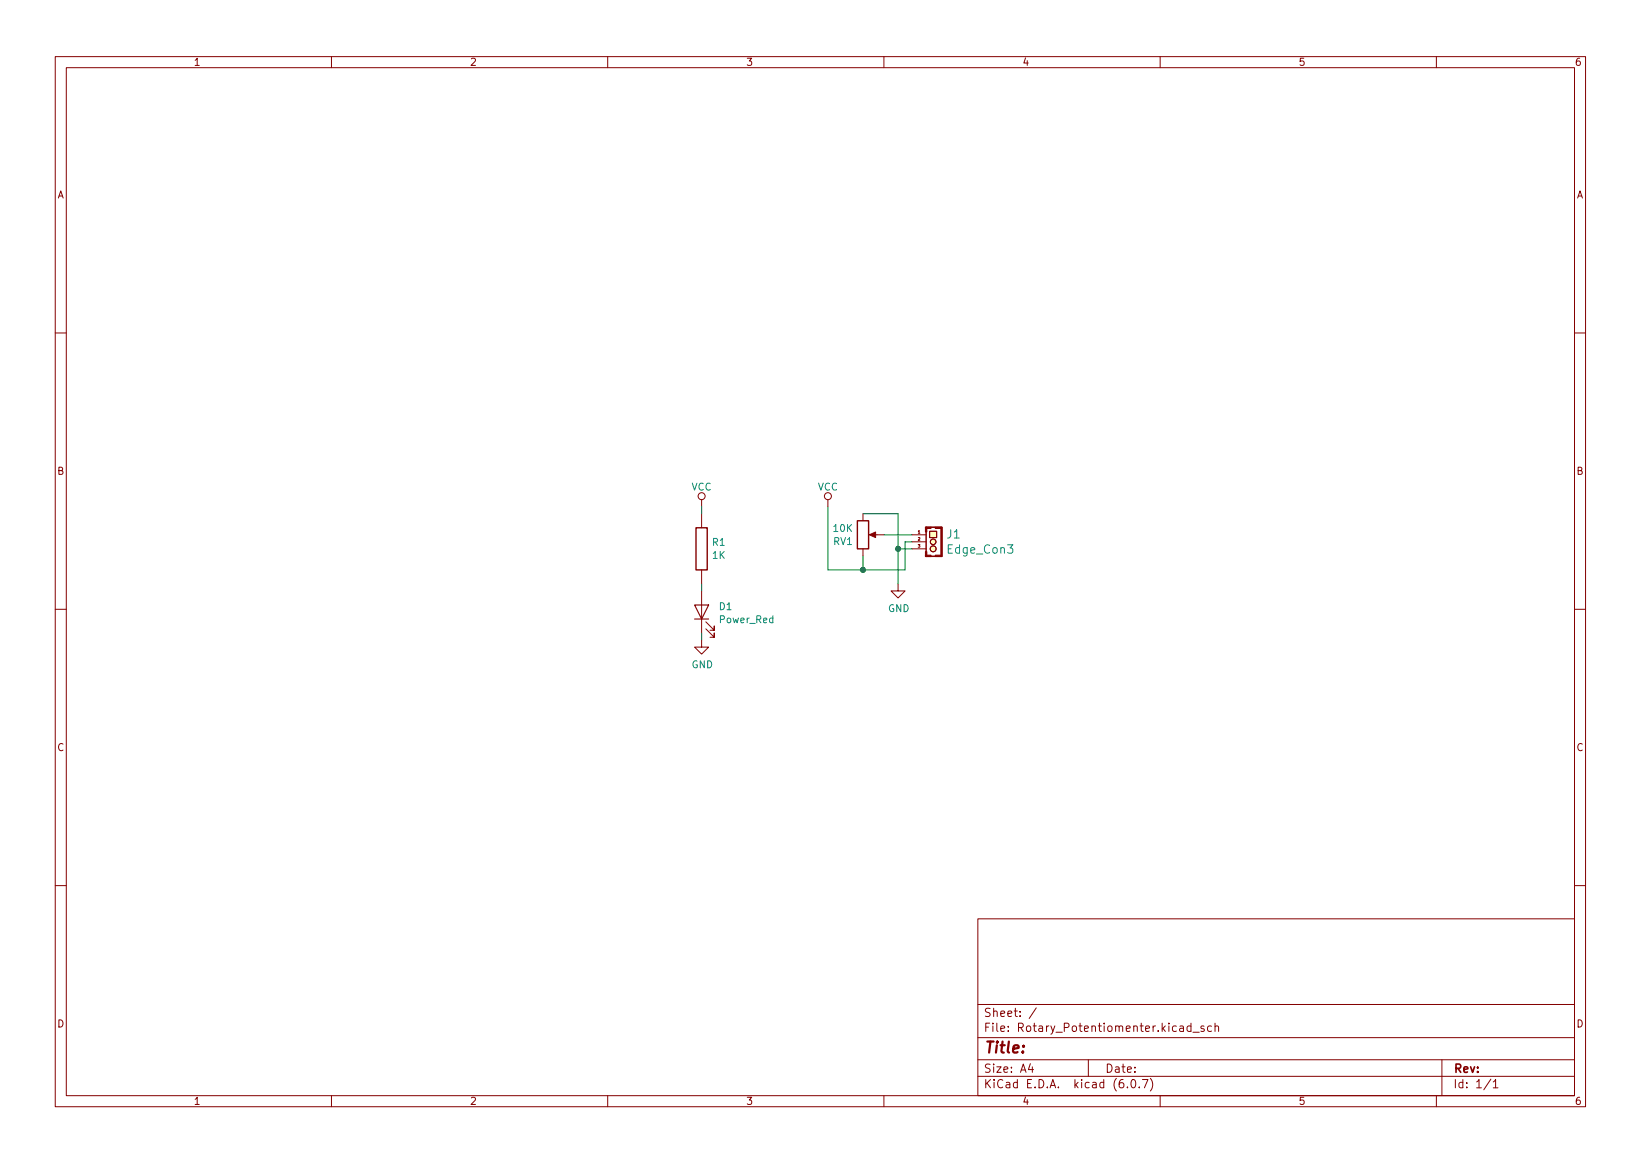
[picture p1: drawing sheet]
<svg xmlns="http://www.w3.org/2000/svg" width="297mm" height="210mm" viewBox="0 0 297 210" stroke-linecap="round" stroke-linejoin="round" font-family="sans-serif">
<g fill="none" stroke="#840000" stroke-width=".18">
<path d="M10 10.2h277v190.1h-277zM12 12.2h273v186.1h-273zM60 10.2v2M110 10.2v2M160 10.2v2M210 10.2v2M260 10.2v2M10 60.2h2M285 60.2h2M127 90.4v1.3M127 93v2.5M149.9 90.4v1.3"/>
<path d="M156.2 93v1.2M156.2 99.3v1.3M157.7 96.8h2.3M165.1 96.8h2.5M165.1 98h2.5M165.1 99.3h2.5M167.6 95.4h2.8v5.3h-2.8zM167.6 96.3v3.5M168.3 96.1h1.2v1.2h-1.2zM10 110.2h2M127 115.8v1.3h1.3l-1.3 1.3-1.3-1.3h1.3M127 103.1v2.6"/>
<path d="M127 106.9v7.6M127.8 113.8l1.5 1.5v-.8v.8h-.8M127.8 112.5l1.5 1.5v-.7v.7h-.8M162.6 105.7v1.2h1.2l-1.2 1.3-1.3-1.3h1.3M285 110.2h2M10 160.2h2M177 166.3h108v32h-108zM285 160.2h2M60 198.3v2M110 198.3v2M160 198.3v2M177 194.8h108"/>
<path d="M177 191.8h108M177 187.8h108M177 181.8h108M186.5 192.5l-.4 1h1M186.9 193v1M187.6 182.4l-1.3 1.9M197 191.8v3M204.1 196.7v.1M204.9 195.4l.2-.1a.8 .8 0 0 1 .5 .8 .8 .8 0 0 1-.5 .7 1 1 0 0 1-.2-1.4zM206.2 196.7v.1M206.8 195.3h1l-.7 1.5M208.2 195.1a1.72 1.72 0 0 1 0 2.3"/>
<path d="M210 198.3v2M215.6 185.7l-.5-.1-.2 .3v.4l.1 .3h.6M215.6 185.1v1.5M215.9 186.8h1.2M217.9 185.7l-.3-.1-.2 .2v.3l.5 .1v.4h-.5M219.3 185.7l-.4-.1-.3 .3v.4l.1 .3h.6M219.9 185.8l.2-.2 .4 .1 .1 .9M219.9 185.1v1.5M260 198.3v2M261 191.8v6.5M269.9 195.3l-1.3 1.9M270.3 195.8l.4-.5v1.5"/>
<path d="M270.3 196.8h.9"/>
<circle cx="127" cy="89.8" r=".63"/>
<circle cx="149.9" cy="89.8" r=".63"/>
<circle cx="168.9" cy="99.3" r=".53"/>
<circle cx="168.9" cy="98" r=".51"/>
</g>
<g fill="#ffffc2" stroke="#ffffc2" stroke-width=".18">
<path d="M168.3 96.1h1.2v1.2h-1.2z"/>
<circle cx="168.9" cy="99.3" r=".53"/>
<circle cx="168.9" cy="98" r=".51"/>
</g>
<g fill="#840000" stroke="#840000" stroke-width=".18">
<path d="M170.3 95.4h.3v5.3h-.3z"/>
<path d="M169.3 100.5h1.1v.2h-1.1z"/>
<path d="M168.5 100.6l.8 .1z"/>
<path d="M168.5 95.4h.8z"/>
<path d="M169.3 95.4h1.1v.2h-1.1z"/>
<path d="M167.5 100.5h1v.2h-1z"/>
<path d="M167.5 95.4h1v.2h-1z"/>
<path d="M167.5 99.8h.3v.9h-.3z"/>
<path d="M167.5 95.4h.3v.9h-.3z"/>
<path d="M157.4 96.8l1.1-.5v1z"/>
</g>
<path d="M126 95.5h2v7.6h-2zM155.2 94.2h2v5.1h-2z" fill="none" stroke="#840000" stroke-width=".25"/>
<path d="M125.7 109.5h2.6l-1.3 2.5zM125.7 112h2.6" fill="none" stroke="#840000" stroke-width=".2"/>
<path d="M127 91.7v1.3M149.9 91.7v11.4h13.9v-5.1h1.3M156.2 93h6.4v12.7M160 96.8h5.1M162.6 99.3h2.5M127 105.7v1.2M127 114.5v1.3M156.2 100.6v2.5" fill="none" stroke="#008400" stroke-width=".18"/>
<g fill="#008400" stroke="#008400" stroke-width=".18">
<circle cx="162.6" cy="99.3" r=".46"/>
<circle cx="156.2" cy="103.1" r=".46"/>
</g>
<text font-size="2.8" fill="#840000" x="178" y="190.6">Title:</text>
<g font-size="2.1" fill="#008484">
<text x="171.4" y="97.4">J1</text>
<text x="171.6" y="100.2">Edge_Con3</text>
</g>
<g font-size="2.1" fill="#840000">
<text x="178" y="184">Sheet: /</text>
<text x="178" y="186.7">File: Rotary_Potentiomenter.kicad_sch</text>
<text x="178" y="196.9">KiCad E.D.A. kicad (6.0.7)</text>
<text x="178" y="194.1">Size: A4</text>
<text x="200" y="194.1">Date:</text>
<text x="263" y="194.1">Rev:</text>
<text x="263" y="196.9">Id: 1/1</text>
</g>
<g font-size="1.8" fill="#840000">
<text x="35" y="11.9">1</text>
<text x="85" y="11.9">2</text>
<text x="135" y="11.9">3</text>
<text x="185" y="11.9">4</text>
<text x="235" y="11.9">5</text>
<text x="285" y="11.9">6</text>
<text x="10.3" y="35.9">A</text>
<text x="285.3" y="35.9">A</text>
<text x="10.3" y="85.9">B</text>
<text x="285.3" y="85.9">B</text>
<text x="10.3" y="135.9">C</text>
<text x="285.3" y="135.9">C</text>
<text x="10.3" y="185.9">D</text>
<text x="285.3" y="185.9">D</text>
<text x="35" y="199.9">1</text>
<text x="85" y="199.9">2</text>
<text x="135" y="199.9">3</text>
<text x="185" y="199.9">4</text>
<text x="235" y="199.9">5</text>
<text x="285" y="199.9">6</text>
</g>
<g font-size="1.8" fill="#008484">
<text x="125.1" y="88.7">VCC</text>
<text x="148" y="88.7">VCC</text>
<text x="129" y="98.7">R1</text>
<text x="129" y="101.1">1K</text>
<text x="150.9" y="98.6">RV1</text>
<text x="150.9" y="96.2">10K</text>
<text x="130.2" y="110.4">D1</text>
<text x="130.3" y="112.7">Power_Red</text>
<text x="160.7" y="110.7">GND</text>
<text x="125.2" y="120.9">GND</text>
</g>
<g font-size=".7" fill="#840000">
<text x="166.2" y="96.5">1</text>
<text x="166.2" y="97.8">2</text>
<text x="166.2" y="99.1">3</text>
</g>
</svg>
